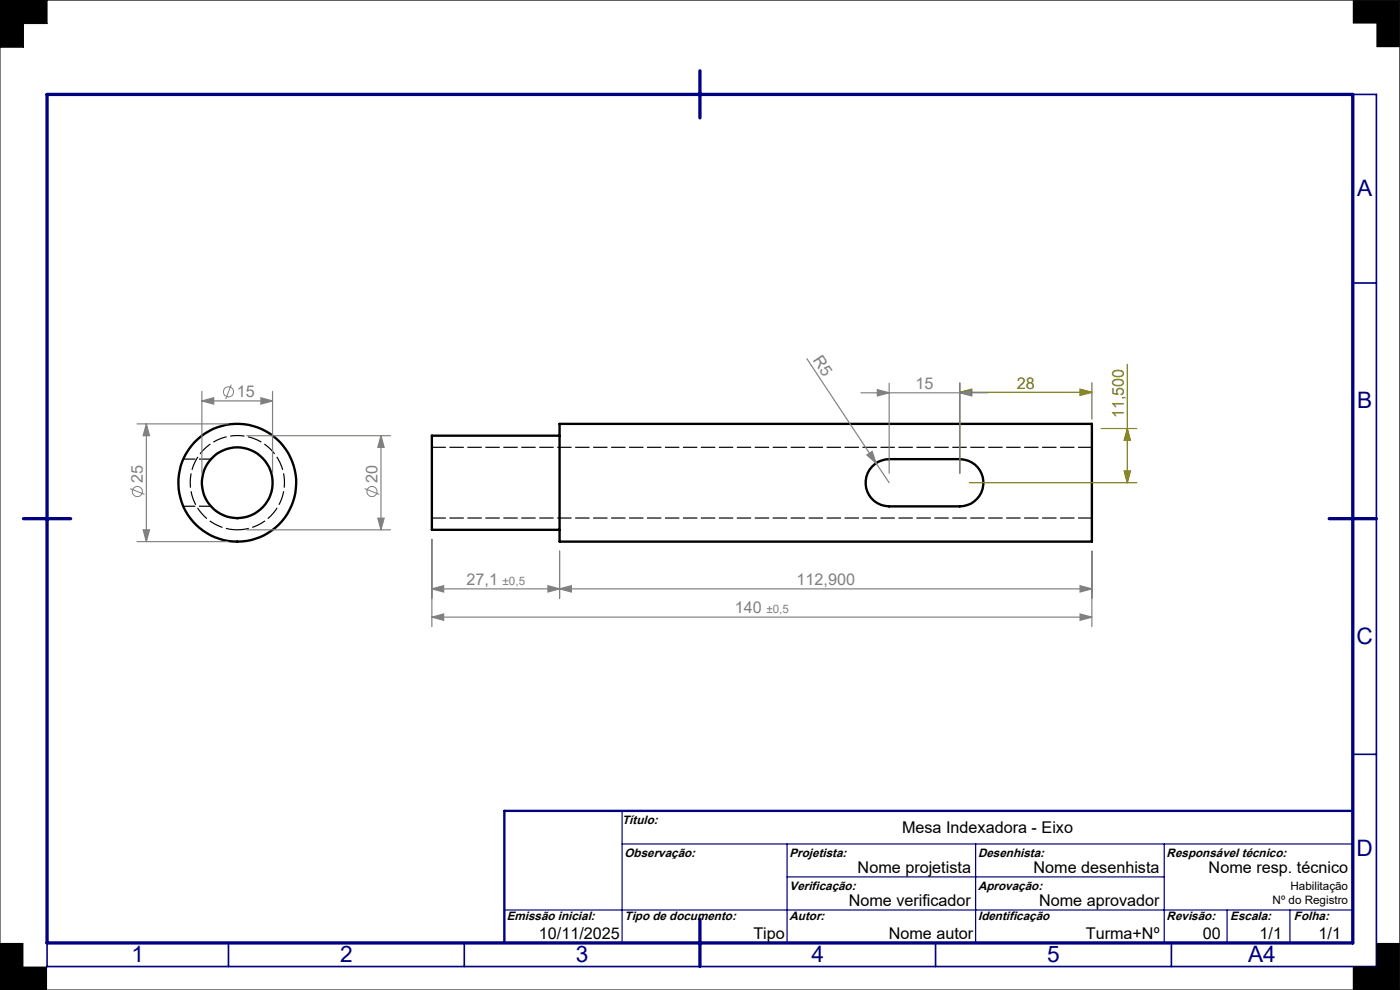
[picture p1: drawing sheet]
<svg xmlns="http://www.w3.org/2000/svg" width="297mm" height="210mm" viewBox="0 0 297 210" stroke-linecap="round" stroke-linejoin="round" font-family="sans-serif">
<path d="M148.1 19.7l.7 .7M148.5 19.5v1M148.8 19.7l-.7 .7M148 20h1M9.5 110h1M9.6 109.7l.7 .7M10 109.5v1M10.3 109.7l-.7 .7" fill="none" stroke="#000080" stroke-width=".21"/>
<path d="M0 0h297v210h-297zM10 0v5h-5v5h-5" fill="none" stroke="#000" stroke-width=".21"/>
<path d="M132 179h155M132 172v28M167 179v21M207 179v21M247 179v21M107 193h180M167 186h80M260.3 193v7M273.6 193v7" fill="none" stroke="#000080" stroke-width=".25"/>
<path d="M10 20h282v185h-282zM287 20v180h-277M287 60h5M282 110h10M287 160h5M148.5 195v10M48.5 200v5M98.5 200v5M198.5 200v5M248.5 200v5" fill="none" stroke="#000080" stroke-width=".35"/>
<path d="M287 172h-180v28" fill="none" stroke="#000080" stroke-width=".5"/>
<path d="M148.5 15v10M10 20h277v180h-277zM5 110h10M282 110h10M148.5 195v10" fill="none" stroke="#000080" stroke-width=".7"/>
<path d="M0 0v10h5v-5h5v-5zM0 200v10h10v-5h-5v-5zM292 200v5h-5v5h10v-10zM287 0v5h5v5h5v-10z" fill-rule="evenodd" fill="#000"/>
<path d="M231.6 94.9h-140M91.6 109.9h140" fill="none" stroke="#000" stroke-width=".25" stroke-dasharray="3 .8" stroke-dashoffset=".1" stroke-linecap="butt"/>
<g fill="none" stroke="#000" stroke-width=".5">
<path d="M118.7 89.9h112.9v25h-112.9zM118.7 92.4h-27.1v20h27.1M185 98.9a4.8 4.8 0 0 1 3.6-1.5h15a5 5 0 0 1 5 5 5 5 0 0 1-5 5h-15a5 5 0 0 1-4.6-3 5 5 0 0 1 1-5.5z"/>
<circle cx="50.3" cy="102.4" r="7.5"/>
<circle cx="50.3" cy="102.4" r="12.5"/>
</g>
<path d="M38.9 97.4h5.9M38.9 107.4h5.9" fill="none" stroke="#000" stroke-width=".25" stroke-dasharray="3 .8" stroke-dashoffset=".5" stroke-linecap="butt"/>
<path d="M50.4 112.4a10 10 0 0 1-8.9-14.8 10 10 0 0 1 17.2-.7 10 10 0 0 1-7.5 15.4l-.8 .1" fill="none" stroke="#000" stroke-width=".25" stroke-dasharray="3 .8" stroke-dashoffset=".6" stroke-linecap="butt"/>
<g fill="none" stroke="#808080" stroke-width=".21">
<path d="M49.1 81.6l-1.2 3.1M27.6 103.6l3.1 1.3M77.4 103.6l3 1.3"/>
<circle cx="48.5" cy="83.1" r="1.08"/>
<circle cx="29.1" cy="104.3" r="1.08"/>
<circle cx="78.9" cy="104.3" r="1.08"/>
</g>
<path d="M239.1 77.3v25.1M203.6 83.2l2.5-.7v1.4zM203.6 81.2v19.2M203.6 83.2h28M229.1 82.5l2.5 .7-2.5 .7zM231.6 81.2v7.7M233.6 90.9h7.6M238.5 99.9h1.3l-.7 2.5zM239.1 90.9l.7 2.5h-1.3zM205.6 102.4h35.6" fill="none" stroke="#808000" stroke-width=".25"/>
<g fill="none" stroke="#808080" stroke-width=".25">
<path d="M171.2 76.1l14.6 22.1M29.1 89.9h19.2M31 89.9l.7 2.5h-1.3zM31 89.9v25M42.8 85l2.5-.6v1.3zM42.8 83v17.4M42.8 85h15M52.3 92.4h30.5M55.4 84.4l2.4 .6-2.4 .7zM57.8 83v17.4M80.8 92.4v20M80.8 92.4l.7 2.5h-1.3z"/>
<path d="M182.6 83.3h27M183.9 96.5l1.1-.7 .8 2.4zM185.8 98.2l2.8 4.2M186.1 82.6l2.5 .7-2.5 .7zM188.6 81.3v19.1M203.6 83.3l2.5-.7v1.4zM203.6 81.3v19.1M29.1 114.9h19.2M30.4 112.4h1.3l-.7 2.5zM52.3 112.4h30.5M80.2 109.9h1.3l-.7 2.5zM91.6 114.4v18.5"/>
<path d="M118.7 116.9v10M231.6 116.9v16M91.6 130.9l2.5-.7v1.4zM91.6 124.9l2.5-.7v1.4zM91.6 130.9h140M91.6 124.9h140M116.2 124.2l2.5 .7-2.5 .7zM118.7 124.9l2.5-.7v1.4zM229.1 130.2l2.5 .7-2.5 .7zM229.1 124.2l2.5 .7-2.5 .7z"/>
</g>
<g fill="#808000">
<path d="M203.6 83.2l2.5-.7v1.4zM229.1 82.5l2.5 .7-2.5 .7z"/>
<path d="M238.5 99.9h1.3l-.7 2.5zM239.1 90.9l.7 2.5h-1.3z"/>
</g>
<g fill="#808080">
<path d="M183.9 96.5l1.1-.7 .8 2.4z"/>
<path d="M42.8 85l2.5-.6v1.3zM55.4 84.4l2.4 .6-2.4 .7z"/>
<path d="M91.6 130.9l2.5-.7v1.4zM229.1 130.2l2.5 .7-2.5 .7zM91.6 124.9l2.5-.7v1.4zM116.2 124.2l2.5 .7-2.5 .7zM118.7 124.9l2.5-.7v1.4zM229.1 124.2l2.5 .7-2.5 .7z"/>
<path d="M186.1 82.6l2.5 .7-2.5 .7zM203.6 83.3l2.5-.7v1.4z"/>
<path d="M31 89.9l.7 2.5h-1.3zM30.4 112.4h1.3l-.7 2.5zM80.8 92.4l.7 2.5h-1.3zM80.2 109.9h1.3l-.7 2.5z"/>
</g>
<g font-size="4.8" fill="#000080">
<text x="287.9" y="41.6">A</text>
<text x="287.9" y="86.6">B</text>
<text x="287.8" y="136.6">C</text>
<text x="287.8" y="181.6">D</text>
<text x="27.9" y="204.1">1</text>
<text x="72.2" y="204.1">2</text>
<text x="122.2" y="204.1">3</text>
<text x="172.2" y="204.1">4</text>
<text x="222.2" y="204.1">5</text>
<text x="264.8" y="204">A4</text>
</g>
<g font-size="3.4" fill="#808080">
<text x="172.3" y="76.5" transform="rotate(56 172.3 76.5)">R5</text>
<text x="194.2" y="82.5">15</text>
<text x="50.3" y="84.2">15</text>
<text x="30.3" y="102.5" transform="rotate(-90 30.3 102.5)">25</text>
<text x="80.1" y="102.5" transform="rotate(-90 80.1 102.5)">20</text>
<text x="99" y="124.1">27,1</text>
<text x="169" y="124.1">112,900</text>
<text x="155.9" y="130.1">140</text>
</g>
<g font-size="3.4" fill="#808000">
<text x="215.7" y="82.4">28</text>
<text x="238.4" y="88.7" transform="rotate(-90 238.4 88.7)">11,500</text>
</g>
<g font-size="3.4">
<text x="191.4" y="176.7">Mesa Indexadora - Eixo</text>
<text x="181.9" y="185.2">Nome projetista</text>
<text x="219.3" y="185.2">Nome desenhista</text>
<text x="256.4" y="185.2">Nome resp. técnico</text>
<text x="180" y="192.2">Nome verificador</text>
<text x="220.4" y="192.2">Nome aprovador</text>
<text x="114.3" y="199.2">10/11/2025</text>
<text x="159.8" y="199.2">Tipo</text>
<text x="188.6" y="199.2">Nome autor</text>
<text x="230.3" y="199.2">Turma+Nº</text>
<text x="255.2" y="199.2">00</text>
<text x="267.2" y="199.2">1/1</text>
<text x="279.7" y="199.2">1/1</text>
</g>
<g font-size="2.6">
<text x="132" y="174.7">Título:</text>
<text x="132.5" y="181.7">Observação:</text>
<text x="167.5" y="181.7">Projetista:</text>
<text x="207.5" y="181.7">Desenhista:</text>
<text x="247.5" y="181.7">Responsável técnico:</text>
<text x="167.5" y="188.7">Verificação:</text>
<text x="207.5" y="188.7">Aprovação:</text>
<text x="107.5" y="195.2">Emissão inicial:</text>
<text x="132.5" y="195.2">Tipo de documento:</text>
<text x="167.5" y="195.2">Autor:</text>
<text x="207.5" y="195.2">Identificação</text>
<text x="247.5" y="195.2">Revisão:</text>
<text x="261" y="195.2">Escala:</text>
<text x="274.5" y="195.2">Folha:</text>
</g>
<g font-size="2.5" fill="#808080">
<text x="106.6" y="124.1">±0,5</text>
<text x="162.6" y="130.1">±0,5</text>
</g>
<g font-size="2.5">
<text x="270" y="191.7">Nº do Registro</text>
<text x="273.8" y="188.7">Habilitação</text>
</g>
</svg>
